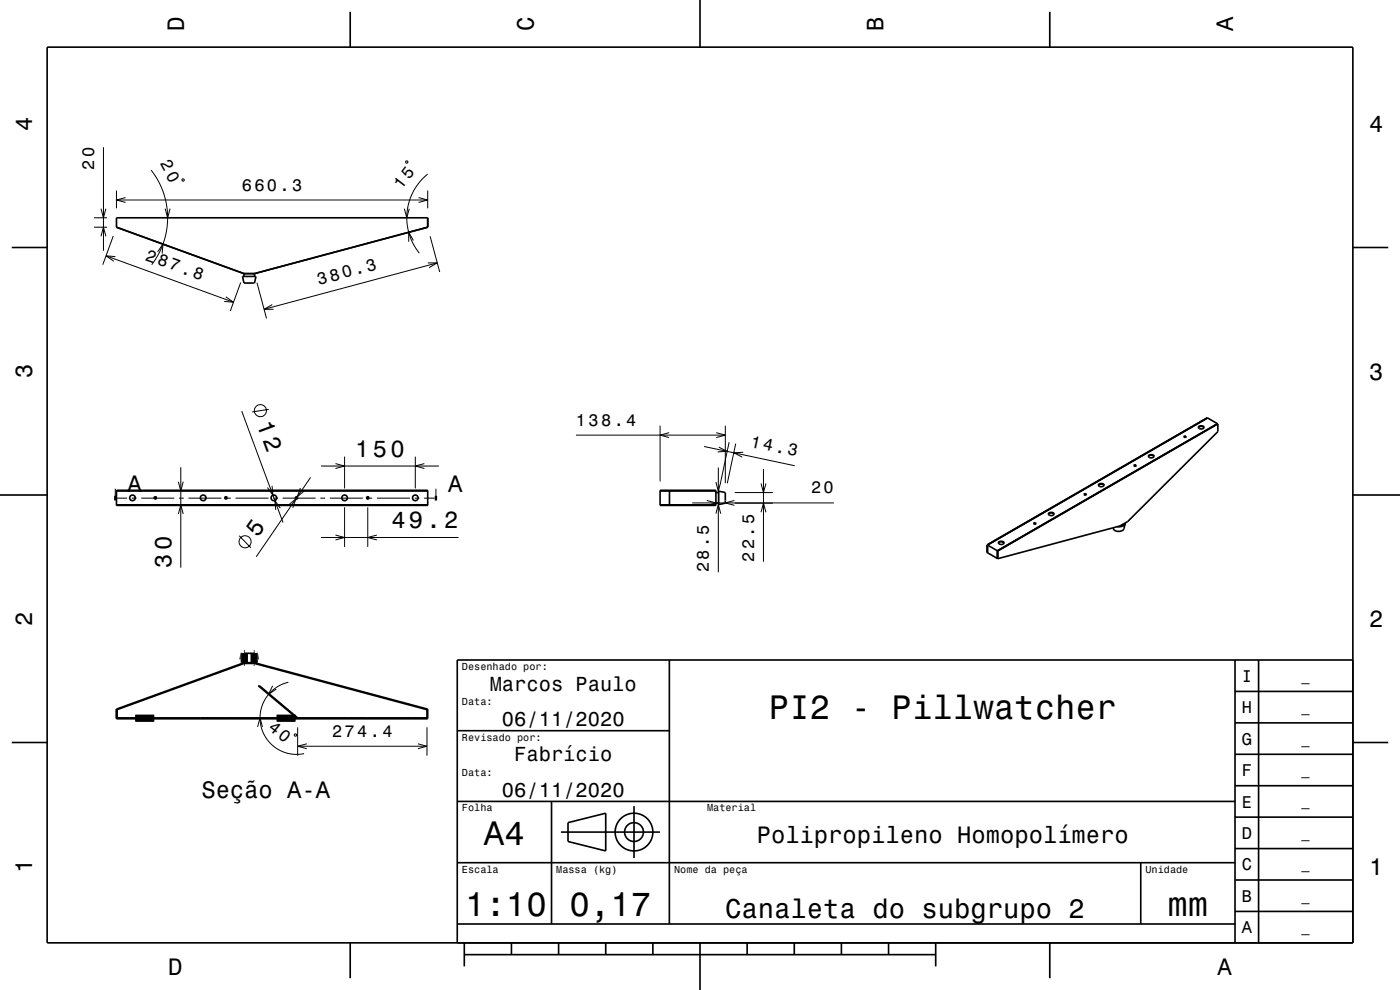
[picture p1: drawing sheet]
<svg xmlns="http://www.w3.org/2000/svg" width="297mm" height="210mm" viewBox="0 0 297 210" stroke-linecap="round" stroke-linejoin="round" font-family="sans-serif">
<g fill="none" stroke="#000" stroke-width=".21">
<path d="M21.9 31.2v22M32.1 36.1l1.4 2.2 1.1 2.5 .7 2.6 .3 2.5-.2 2.7-.7 2.7-1 2.5-1.5 2.4M38.7 38h.3v.4h-.3zM86.1 34.1l.4 .1-.1 .4-.3-.1zM90.7 36.9a11.9 11.9 0 0 0-1.7 16.8M19.9 48.2h2.8M19.9 46.2h2.8M21.4 44.3l.5 1.9 .6-1.9M21.4 50.1l.5-1.9 .6 1.9M22.5 54.3l27 9.8M24 50.1l-2.2 6M24.5 54.4l-2-.1 1.6 1.1"/>
<path d="M24.7 40.4v3.8M24.7 42.4h66M26.6 41.9l-1.9 .5 1.9 .5M33.4 53.4l1.2-1.6-.2 2M35 44.3l.6 1.9 .5-1.9M51.1 59.9l-2.2 6.1M54.5 60l2 7.5M85.8 44.3l.5 1.9 .5-1.9M87.7 51l-1-1.7v2M88.8 41.9l1.9 .5-1.9 .5M90.7 40.4v3.8M90.8 55.8h2l-1.8 1"/>
<path d="M91.2 50.1l2.1 7.6M92.8 55.8l-36.8 9.8M47.9 63l1.6 1.1-2-.2M57.8 64.6l-1.8 1h2M38.4 99.1v21.3M51.3 87.2l8.7 23.7M57 86.8l-3.5 .6M68.1 98.9h25M71.2 98.3l1.9 .6-1.9 .5M73.1 96.9v6.7M88.1 96.9v6.7M90 98.3l-1.9 .6 1.9 .5"/>
<path d="M122.2 92.3h31.7M140 90.3v11.8M142 91.8l-2 .5 2 .5M149.4 94.7l19.2 4.1M151.9 91.8l2 .5-2 .5M152.4 99.2v22.2M152.5 94.8l1.8 .9-2 .2M153.9 90.3v12.2M154.7 93.8l-2.3 10.4-.5-1.9M156.1 94.1l-1.8 8.4M157.7 95.9l-2 .1 1.7 1M162 99.5v19.7"/>
<path d="M24.5 103.7v1.7M24.7 105.7h2.3M28 105.7h1M30 105.7h7M37.8 109l.6-1.9 .5 1.9M37.8 102.2l.6 1.9 .5-1.9M38 105.7h1M40 105.7h7M48 105.7h1M50 105.7h7M50.7 113.6l2.5 2.6M57.7 103.1l.2 1.9-1.2-1.6"/>
<path d="M58 105.7h1M59.5 107.8l-1.2-1.6 .2 2M60 105.7h7M61.3 107.1l1.5-1.3-.7 1.9M63.7 103.5l-.6 1.9 1.5-1.3M65.9 101.3l-11.5 16.8M68 105.7h1M68.1 114h29.2M70 105.7h7M71.2 113.5l1.9 .5-1.9 .5M73.1 107.6v8.4M78 105.7h1"/>
<path d="M78 107.6v8.4M80 113.5l-2 .5 2 .5M80 105.7h7M88 105.7h1M90 105.7h2.2M92.5 103.7v1.7M146.9 106.7h30M149.9 106.2l2 .5-2 .5M151.9 109l.5-2 .5 2M155.8 106.2l-1.9 .5 1.9 .5M155.9 106.7h8.1M155.9 104.5h8.1"/>
<path d="M161.4 102.6l.6 1.9 .5-1.9M161.4 108.7l.6-2 .5 2M24.9 152.1l-.2 .1M33.2 147.3l-.8 .5M34.6 152.3l-.2 .1M44.6 152.3l-.2 .1M54.6 140.7l-.2 .2M54.6 152.3l-.2 .1M54.6 154.2l.6-1.9 .5 1.9M55.6 145.9l-.1 .1M57.8 145.5l-.8 1.8 1.6-1.2M59.7 149.4h-.2"/>
<path d="M61.2 144.7a7.8 7.8 0 0 0-5.9 9.2 7.8 7.8 0 0 0 9.2 6M61.4 142.6l-.1 .1M62.5 155.7l.4 .1-.1 .3h-.4zM63.1 154.3v6M63.1 158.3h27.5M64.6 152.3l-.2 .1M65.1 157.8l-2 .5 2 .5M68.3 144.4l-.2 .1M74.6 152.3l-.2 .1M75.1 146.2l-.2 .1M81.9 148.1l-.2 .1M84.6 152.3l-.2 .1"/>
<path d="M88.7 157.8l1.9 .5-1.9 .5M88.8 149.9l-.2 .1M90.6 154.3v6"/>
<circle cx="55.2" cy="87.1" r="1.28"/>
<circle cx="52" cy="114.9" r="1.28"/>
</g>
<path d="M51.7 138.6h.2v2h-.2v-.6h-.2zM53.8 138.6h.2l.3 1.4h-.3v.6h-.2zM28.7 152.3h4v.1h-4zM58.7 152.3h4v.1h-4z" fill="none" stroke="#000" stroke-width="1.4" stroke-linecap="butt"/>
<g fill="none" stroke="#000" stroke-width=".35">
<path d="M10 10h277v190h-277zM74.3 2.5v7.5M148.5 0v10M222.7 2.5v7.5M2.5 52.5h7.5M51.4 58.6h2.9l-.3 1.4h-2.3zM51.7 58l-27-9.8v-2h66v2l-36.7 9.8M51.7 58h2.3M51.7 58v.6M54 58v.6M287 52.5h7.5M240.6 98.8h.4"/>
<path d="M240.6 98.7l.5 .1-.4 .1zM243.6 96.8l.3-.2h.4l.5 .2M243.8 96.6l.6-.1 .4 .1a.58 .58 0 0 1-.6 .5 .58 .58 0 0 1-.6-.4zM251.2 92.7h.4M251.2 92.6h.4l-.4 .2zM254.2 90.7l.3-.2 .4-.1 .5 .3M254.4 90.4l.6-.1 .4 .2a.58 .58 0 0 1-.6 .5 .58 .58 0 0 1-.6-.4zM256.2 88.7l-46.8 26.9M256.2 88.7l-46.7 26.9M256.2 88.7l2.1 1.2M258.3 89.9h.1M258.3 89.9l-46.7 26.9"/>
<path d="M258.4 89.9v1.7l-19.2 19-1.6 1M258.4 89.9l-46.7 27M0 105h10M24.7 104h66v3.2h-66zM24.7 104.1h66M24.7 107.1h66M32.7 105.5l.4-.1 .1 .2-.3 .3zM47.7 105.5l.4-.1v.4l-.2 .1zM62.7 105.5l.4-.1v.4l-.2 .1zM62.7 105.4v.4M77.8 105.5l.4-.1v.4l-.2 .1zM140 104.1h11.9"/>
<path d="M140 104h11.9v3.2h-11.9zM140 107.1h11.9M142 104v3.2M151.9 106.7h.6M151.9 104.5h.6M152.5 104.2l1.4 .3v2.2l-1.4 .3zM209.4 115.6l.1 1.6M209.4 115.6h.1M209.5 115.6v1.6M209.5 117.2l2.1 1.3M209.5 115.6l2.1 1.2M211.6 118.5h.1"/>
<path d="M211.6 116.8v1.7M211.6 116.8l.1 .1M211.7 116.9v1.6M211.8 115.2l.2-.2 .5-.1 .5 .3M211.9 114.9l.5-.1 .6 .2a.58 .58 0 0 1-.6 .5 .58 .58 0 0 1-.6-.4zM219.3 111.1h.5M219.3 111h.5l-.4 .1zM222.4 109.1l.2-.2 .5-.1 .5 .3M222.5 108.8l.5-.1 .6 .2a.58 .58 0 0 1-.6 .5 .58 .58 0 0 1-.6-.5zM230 104.8h.4v.1l-.3 .1zM230.4 104.9h-.4l.3 .1M230.4 104.9h.1"/>
<path d="M233 103l.2-.2 .5-.1 .5 .3M233.1 102.7l.7-.1 .4 .2a.58 .58 0 0 1-.6 .5 .58 .58 0 0 1-.6-.5zM237.6 111.6l-25.9 6.9M238.4 111.1l-.7 .4M238.7 111.1l-.3 1.1a1.32 1.32 0 0 1-2.3-.2M238.7 111.1a1.54 1.54 0 0 1-1.7 .6M238.7 110.9v.2M287 105h10M51.9 138.6v2M53.8 138.6v2M142 140v56M262 140v60"/>
<path d="M267 140v60M287 140h-190v60M2.5 157.5h7.5M24.7 150.4l27-9.8h2.3l36.7 9.8v2h-66zM27.5 152.3v.1M28.7 152.3v.1M32.7 152.3v.1M33.2 152.3v.1M42.5 152.3v.1M43.7 152.3v.1M47.7 152.3v.1M48.2 152.3v.1"/>
<path d="M51.7 140.7l-26.8 9.8v1.8h38l-.2-.2M51.8 140.7h2.2M51.8 140.7h-.1M54 140.7h.1M54 140.7v-.7h.3l-.3-1.4h-2.3l-.2 1.4h.2v.7M54 140.7l36.6 9.8v1.8h-27.5M57.5 152.3v.1M58.7 152.3v.1M62.7 152.1l-7.9-6.6h.2l8.1 6.8M62.7 152.3v.1M62.7 151.9v.2M63.2 152.3v.1"/>
<path d="M72.5 152.3v.1M73.7 152.3v.1M77.8 152.3v.1M78.3 152.3v.1M87.5 152.3v.1M88.7 152.3v.1M97 155h45M262 153.3h25M262 146.7h25M287 157.5h7.5M97 170h165M117 170v26"/>
<path d="M119 176.5h21M120.5 174.5l8-2v8l-8-2zM134.5 171v11M262 173.3h25M262 166.7h25M262 160h25M97 196h165M97 183h165M242 183v13M262 193.3h25M262 186.7h25M262 180h25"/>
<path d="M74.3 200v7.5M98.5 202.5h100M98.5 200v5M108.5 200v2.5M118.5 200v2.5M128.5 200v2.5M138.5 200v2.5M148.5 200v10M158.5 200v2.5M168.5 200v2.5M178.5 200v2.5M188.5 200v2.5"/>
<path d="M198.5 200v5M222.7 200v7.5"/>
<circle cx="28.1" cy="105.6" r=".6"/>
<circle cx="43.1" cy="105.6" r=".6"/>
<circle cx="58.1" cy="105.6" r=".6"/>
<circle cx="73.1" cy="105.6" r=".6"/>
<circle cx="88.1" cy="105.6" r=".6"/>
<circle cx="134.5" cy="176.5" r="2"/>
<circle cx="134.5" cy="176.5" r="4"/>
</g>
<path d="M24.2 105.7h.5M92.2 105.7h.5" fill="none" stroke="#000" stroke-width="1" stroke-linecap="butt"/>
<g fill="#000">
<path d="M24.4 105.4h.1v.3z" fill-rule="evenodd"/>
<path d="M92.4 105.4h.2l-.1 .3z" fill-rule="evenodd"/>
</g>
<g font-size="7.2">
<text x="163.1" y="152.6">PI2 - Pillwatcher</text>
<text x="102.7" y="179.3">A4</text>
<text x="98.7" y="194.3">1:10</text>
<text x="120.8" y="194.3">0,17</text>
<text x="247.7" y="194.3">mm</text>
</g>
<text font-size="5.8" x="153.8" y="194.6">Canaleta do subgrupo 2</text>
<text font-size="5.1" x="54.4" y="89.9" transform="rotate(70 54.4 89.9)">12</text>
<g font-size="5">
<text x="39" y="6.5" transform="rotate(-90 39 6.5)">D</text>
<text x="113.2" y="6.5" transform="rotate(-90 113.2 6.5)">C</text>
<text x="187.4" y="6.5" transform="rotate(-90 187.4 6.5)">B</text>
<text x="261.6" y="6.5" transform="rotate(-90 261.6 6.5)">A</text>
<text x="6.8" y="27.8" transform="rotate(-90 6.8 27.8)">4</text>
<text x="290.5" y="28.1">4</text>
<text x="6.8" y="80.3" transform="rotate(-90 6.8 80.3)">3</text>
<text x="290.5" y="80.6">3</text>
<text x="75.3" y="96.9">150</text>
<text x="27.1" y="104.3">A</text>
<text x="95.1" y="104.3">A</text>
<text x="83" y="112">49.2</text>
<text x="54.7" y="114" transform="rotate(-55 54.7 114)">5</text>
<text x="36.4" y="120.4" transform="rotate(-90 36.4 120.4)">30</text>
<text x="6.8" y="132.8" transform="rotate(-90 6.8 132.8)">2</text>
<text x="290.5" y="133.1">2</text>
<text x="42.7" y="169.2">Seção A-A</text>
<text x="160.5" y="178.8">Polipropileno Homopolímero</text>
<text x="6.8" y="185.3" transform="rotate(-90 6.8 185.3)">1</text>
<text x="290.5" y="185.6">1</text>
<text x="35.7" y="206.8">D</text>
<text x="258.3" y="206.8">A</text>
</g>
<g font-size="4.3">
<text x="103.9" y="146.5">Marcos Paulo</text>
<text x="106.5" y="154">06/11/2020</text>
<text x="109.1" y="161.5">Fabrício</text>
<text x="106.5" y="169">06/11/2020</text>
</g>
<g font-size="3.6">
<text x="33.9" y="34.7" transform="rotate(62 33.9 34.7)">20</text>
<text x="19.9" y="36.1" transform="rotate(-90 19.9 36.1)">20</text>
<text x="51.3" y="40.4">660.3</text>
<text x="85.2" y="40.3" transform="rotate(-52 85.2 40.3)">15</text>
<text x="30.7" y="55.1" transform="rotate(20 30.7 55.1)">287.8</text>
<text x="67.7" y="60.4" transform="rotate(-15 67.7 60.4)">380.3</text>
<text x="122.2" y="90.3">138.4</text>
<text x="159.1" y="94.7" transform="rotate(12 159.1 94.7)">14.3</text>
<text x="172.1" y="104.7">20</text>
<text x="160" y="119.2" transform="rotate(-90 160 119.2)">22.5</text>
<text x="150.4" y="121.4" transform="rotate(-90 150.4 121.4)">28.5</text>
<text x="263.4" y="144.6">I</text>
<text x="56.7" y="154.7" transform="rotate(38 56.7 154.7)">40</text>
<text x="263.4" y="151.3">H</text>
<text x="70.4" y="156.3">274.4</text>
<text x="263.4" y="158">G</text>
<text x="263.4" y="164.6">F</text>
<text x="263.4" y="171.3">E</text>
<text x="263.4" y="178">D</text>
<text x="263.4" y="184.6">C</text>
<text x="263.4" y="191.3">B</text>
<text x="263.4" y="198">A</text>
</g>
<g font-size="2.9">
<text x="276.1" y="144.4">_</text>
<text x="276.1" y="151">_</text>
<text x="276.1" y="157.7">_</text>
<text x="276.1" y="164.4">_</text>
<text x="276.1" y="171">_</text>
<text x="276.1" y="177.7">_</text>
<text x="276.1" y="184.4">_</text>
<text x="276.1" y="191.1">_</text>
<text x="276.1" y="197.7">_</text>
</g>
<g font-size="2.2">
<text x="98" y="142.1">Desenhado por:</text>
<text x="98" y="149.6">Data:</text>
<text x="98" y="157.1">Revisado por:</text>
<text x="98" y="164.6">Data:</text>
<text x="98" y="172.1">Folha</text>
<text x="150" y="172.1">Material</text>
<text x="98" y="185.1">Escala</text>
<text x="118" y="185.1">Massa (kg)</text>
<text x="143" y="185.1">Nome da peça</text>
<text x="243" y="185.1">Unidade</text>
</g>
</svg>
